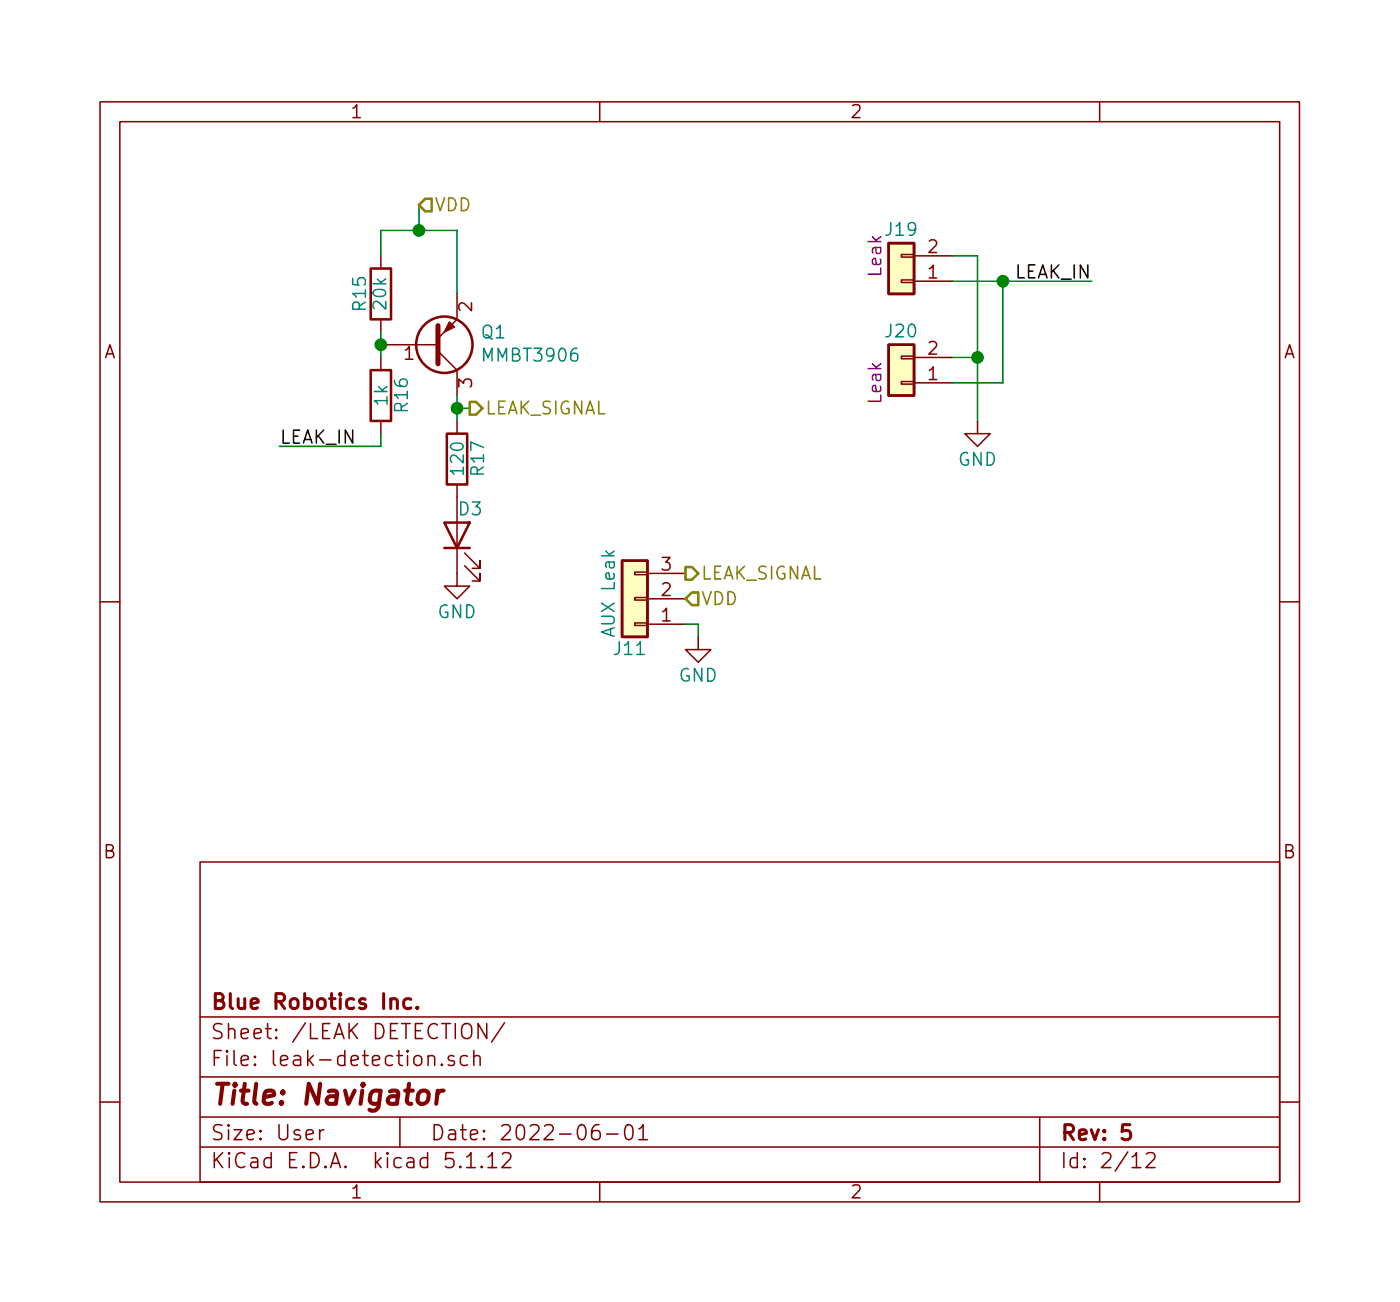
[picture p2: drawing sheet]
<svg xmlns="http://www.w3.org/2000/svg" width="140mm" height="130mm" viewBox="0 0 140 130" stroke-linecap="round" stroke-linejoin="round" font-family="sans-serif">
<g fill="none" stroke="#840000" stroke-width=".15">
<path d="M10 10.2h120v110h-120zM12 12.2h116v106h-116zM60 10.2v2M110 10.2v2M38.1 25.6v1.2M38.1 31.9v1.3M38.1 35.7v1.3M38.1 34.5h5.7M43.8 35.1l1.9 1.9v2.5M45.7 29.4v2.5l-1.9 1.9M90.2 35.6h1.2v.3h-1.2zM90.2 38.2h1.2v.2h-1.2z"/>
<path d="M90.2 25.5h1.2v.2h-1.2zM90.2 28h1.2v.2h-1.2zM91.4 38.3h3.8M91.4 35.7h3.8M91.4 28.1h3.8M91.4 25.6h3.8M38.1 42.1v1.3M45.7 48.4v10.2h1.3l-1.3 1.3-1.3-1.3h1.3M45.7 42.1v1.3M46.5 56.6l1.5 1.5v-.8v.8h-.8M46.5 55.3l1.5 1.5v-.7v.7h-.8M63.5 57.2h1.3v.3h-1.3z"/>
<path d="M63.5 59.7h1.3v.3h-1.3zM64.8 59.9h3.8M64.8 57.3h3.8M97.8 42.1v1.3h1.3l-1.3 1.2-1.3-1.2h1.3M10 60.2h2M63.5 62.3h1.3v.2h-1.3zM64.8 62.4h3.8M69.8 63.7v1.2h1.3l-1.3 1.3-1.2-1.3h1.2M128 60.2h2M20 86.2h108v32h-108zM10 110.2h2M20 114.7h108"/>
<path d="M20 111.7h108M20 107.7h108M20 101.7h108M32 113v.9M32.4 113h-.3l-.1 .2M40 111.7v3M42.8 105.7a.41 .41 0 0 1 .7 0v.8M44.2 106.4l.1 .1h-.1h-.1l.1-.1v.1M45.4 105.6l-.4-.1-.2 .2 .1 .3 .5 .1v.4h-.1h-.5M46.7 115.7l.4-.5v1.5M46.7 116.7h.8M46.8 105.6a.48 .48 0 0 0-.7 .1v.1v.6a.48 .48 0 0 0 .7 .1"/>
<path d="M47.4 105.7a.39 .39 0 0 1 .6 0v.8M47.4 105v1.5M48.2 116.6l.1 .1h-.1h-.1l.1-.1v.1M48.7 102.3v1.5l-.9-1.5v1.5M48.8 115.7l.3-.2 .2-.3v1.5M48.8 116.7h.9M50.3 115.4l.2-.2 .5 .1a.4 .4 0 0 1 0 .6l-.8 .8h.9M50.5 102.3l-1.3 1.9M59.9 112.4a.62 .62 0 0 0-.7 .7v.6a.48 .48 0 0 0 .8 .1 .61 .61 0 0 0-.1-.7 .51 .51 0 0 0-.7 .2M60 118.2v2M60.7 113.4h1.1M62.7 112.5a.37 .37 0 0 1 .6 .2 1.26 1.26 0 0 1-.2 1.2 .34 .34 0 0 1-.5-.2 1.2 1.2 0 0 1 .1-1.2z"/>
<path d="M63.9 112.9l.4-.5v1.5M63.9 113.9h.9M104 111.7v6.5M110 118.2v2M113.3 115.7l.3-.2 .1-.3v1.5M113.3 116.7h.8M114.7 115.4l.2-.2 .5 .1a.4 .4 0 0 1 .1 .6l-.9 .8h.9M128 110.2h2"/>
</g>
<path d="M41.1 99.9l-.4-.1-.3 .3 .1 .6 .2 .1h.4M41.7 100.7l.1 .1h-.1v-.1v.1M113 112.4h-.7l-.1 .8a.62 .62 0 0 1 .8-.1l.1 .2-.1 .5-.2 .1h-.3l-.3-.1" fill="none" stroke="#840000" stroke-width=".3"/>
<path d="M42 109.2a.54 .54 0 0 1 .5-.2 .54 .54 0 0 1 .4 .4l-.1 .6a.56 .56 0 0 1-.5 .4 .56 .56 0 0 1-.5-.4v-.6zM43.8 109l-.2 1.4M44.4 109a.55 .55 0 0 0-.7 .4" fill="none" stroke="#840000" stroke-width=".41"/>
<g fill="none" stroke="#840000" stroke-width=".25">
<path d="M37.1 37h2v5.1h-2zM37.1 26.8h2v5.1h-2zM88.9 34.5h2.5v5h-2.5zM88.9 24.3h2.5v5.1h-2.5zM44.4 52.2h2.6l-1.3 2.6zM44.4 54.8h2.6M44.7 43.4h2v5h-2zM62.2 56.1h2.6v7.6h-2.6z"/>
<circle cx="44.4" cy="34.5" r="2.82"/>
</g>
<g fill="#ffffc2" stroke="#ffffc2" stroke-width=".1">
<path d="M62.2 56.1h2.6v7.6h-2.6z"/>
<path d="M88.9 34.5h2.5v5h-2.5z"/>
<path d="M88.9 24.3h2.5v5.1h-2.5z"/>
</g>
<path d="M43.8 32.6v3.8" fill="none" stroke="#840000" stroke-width=".51"/>
<path d="M45 32.2l.5 .5-1.1 .5z" fill="#840000" stroke="#840000" stroke-width=".15"/>
<path d="M38.1 25.6v-2.6h7.6v6.4M38.1 33.2v2.5M41.9 20.5v2.5M45.7 39.5v2.6M95.2 25.6h2.6v16.5M95.2 35.7h2.6M95.2 28.1h14M100.3 28.1v10.2h-5.1M38.1 43.4v1.2h-10.2M45.7 40.8h1.3M68.6 62.4h1.2v1.3" fill="none" stroke="#008400" stroke-width=".15"/>
<path d="M42.5 19.9h.7v1.2h-.7l-.6-.6zM47 40.2h.6l.7 .6-.7 .7h-.6zM68.6 56.7h.6l.6 .6-.6 .7h-.6zM69.2 59.2h.6v1.3h-.6l-.6-.6z" fill="none" stroke="#848400" stroke-width=".25"/>
<g fill="#008400" stroke="#008400" stroke-width=".25">
<circle cx="45.7" cy="40.8" r=".51"/>
<circle cx="41.9" cy="23" r=".51"/>
<circle cx="38.1" cy="34.5" r=".51"/>
<circle cx="97.8" cy="35.7" r=".51"/>
<circle cx="100.3" cy="28.1" r=".51"/>
</g>
<text font-size="2.8" fill="#840000" x="21" y="110.5">Title: Navigator</text>
<g font-size="2.1" fill="#840000">
<text x="21" y="100.9">Blue Robotics Inc.</text>
<text x="21" y="106.6">File: leak-detection.sch</text>
<text x="21" y="103.9">Sheet: /LEAK DETECTION/</text>
<text x="21" y="116.8">KiCad E.D.A. kicad 5.1.12</text>
<text x="21" y="114">Size: User</text>
<text x="43" y="114">Date: 2022-06-01</text>
<text x="106" y="114">Rev: 5</text>
<text x="106" y="116.8">Id: 2/12</text>
</g>
<g font-size="1.8" fill="#840000">
<text x="35" y="11.8">1</text>
<text x="85" y="11.8">2</text>
<text x="92.9" y="27.9">1</text>
<text x="92.9" y="25.3">2</text>
<text x="10.4" y="35.8">A</text>
<text x="40.5" y="36">1</text>
<text x="47.2" y="31.1" transform="rotate(-90 47.2 31.1)">2</text>
<text x="92.9" y="35.5">2</text>
<text x="128.4" y="35.8">A</text>
<text x="47.2" y="38.8" transform="rotate(-90 47.2 38.8)">3</text>
<text x="92.9" y="38">1</text>
<text x="66.2" y="59.6">2</text>
<text x="66.2" y="57.1">3</text>
<text x="66.2" y="62.2">1</text>
<text x="10.4" y="85.8">B</text>
<text x="128.4" y="85.8">B</text>
<text x="35" y="119.8">1</text>
<text x="85" y="119.8">2</text>
</g>
<g font-size="1.8" fill="#848400">
<text x="43.4" y="21.1">VDD</text>
<text x="48.5" y="41.5">LEAK_SIGNAL</text>
<text x="70.1" y="58">LEAK_SIGNAL</text>
<text x="70.1" y="60.5">VDD</text>
</g>
<g font-size="1.8" fill="#008484">
<text x="88.7" y="23.6">J19</text>
<text x="36.6" y="31" transform="rotate(-90 36.6 31)">R15</text>
<text x="38.7" y="30.9" transform="rotate(-90 38.7 30.9)">20k</text>
<text x="48.2" y="33.9">Q1</text>
<text x="88.7" y="33.8">J20</text>
<text x="38.8" y="40.5" transform="rotate(-90 38.8 40.5)">1k</text>
<text x="40.8" y="41.1" transform="rotate(-90 40.8 41.1)">R16</text>
<text x="48.5" y="36.2">MMBT3906</text>
<text x="46.4" y="47.3" transform="rotate(-90 46.4 47.3)">120</text>
<text x="48.4" y="47.5" transform="rotate(-90 48.4 47.5)">R17</text>
<text x="95.8" y="46.6">GND</text>
<text x="45.9" y="51.5">D3</text>
<text x="43.8" y="61.8">GND</text>
<text x="61.5" y="63.4" transform="rotate(-90 61.5 63.4)">AUX Leak</text>
<text x="61.5" y="65.5">J11</text>
<text x="67.9" y="68.2">GND</text>
</g>
<g font-size="1.8" fill="#840084">
<text x="88.2" y="27.6" transform="rotate(-90 88.2 27.6)">Leak</text>
<text x="88.2" y="40.3" transform="rotate(-90 88.2 40.3)">Leak</text>
</g>
<g font-size="1.8">
<text x="101.5" y="27.9">LEAK_IN</text>
<text x="27.9" y="44.4">LEAK_IN</text>
</g>
</svg>
